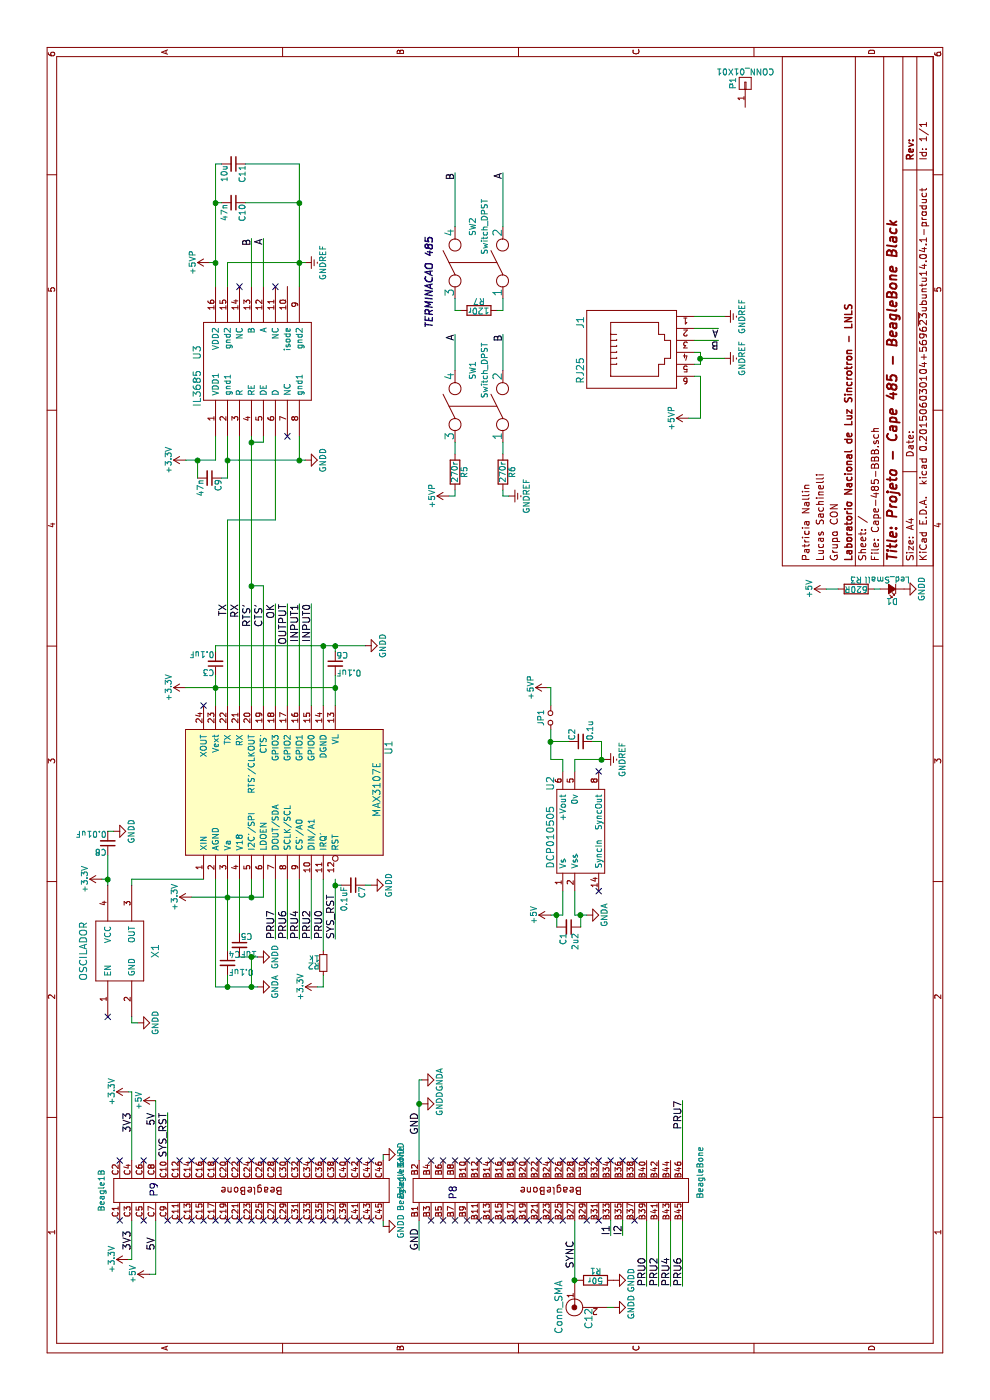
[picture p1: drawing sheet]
EESchema Schematic File Version 2
LIBS:power
LIBS:device
LIBS:transistors
LIBS:conn
LIBS:linear
LIBS:regul
LIBS:74xx
LIBS:cmos4000
LIBS:adc-dac
LIBS:memory
LIBS:xilinx
LIBS:microcontrollers
LIBS:dsp
LIBS:microchip
LIBS:analog_switches
LIBS:motorola
LIBS:texas
LIBS:intel
LIBS:audio
LIBS:interface
LIBS:digital-audio
LIBS:philips
LIBS:display
LIBS:cypress
LIBS:siliconi
LIBS:opto
LIBS:atmel
LIBS:contrib
LIBS:valves
LIBS:CON
LIBS:Cape-485-BBB
LIBS:Controle
LIBS:Cape-485-BBB-cache
EELAYER 25 0
EELAYER END
$Descr A4 11693 8268
encoding utf-8
Sheet 1 1
Title "Projeto - Cape 485 - BeagleBone Black"
Date ""
Rev ""
Comp "Laboratorio Nacional de Luz Sincrotron - LNLS"
Comment1 "Grupo CON"
Comment2 "Lucas Sachinelli"
Comment3 "Patricia Nallin"
Comment4 ""
$EndDescr
$Comp
L MAX3107E U1
U 1 1
P 5100 2300
F 0 "U1" H 5450 1350 60  0000 C CNN
F 1 "MAX3107E" H 5100 1450 60  0000 C CNN
F 2 "Housings_SSOP:TSSOP-24_4.4x7.8mm_Pitch0.65mm" H 5350 1950 60  0001 C CNN
F 3 "" H 5350 1950 60  0000 C CNN
	1    5100 2300
	1    0    0    -1  
$EndComp
$Comp
L C_Small C4
U 1 1
P 3650 1900
F 0 "C4" H 3660 1970 50  0000 L CNN
F 1 "0.1uF" H 3660 1820 50  0000 L CNN
F 2 "Capacitors_SMD:C_0805" H 3650 1900 60  0001 C CNN
F 3 "" H 3650 1900 60  0000 C CNN
	1    3650 1900
	0    1    1    0   
$EndComp
$Comp
L C_Small C5
U 1 1
P 3800 2000
F 0 "C5" H 3810 2070 50  0000 L CNN
F 1 "1uF" H 3810 1920 50  0000 L CNN
F 2 "Capacitors_SMD:C_0805" H 3800 2000 60  0001 C CNN
F 3 "" H 3800 2000 60  0000 C CNN
	1    3800 2000
	0    1    1    0   
$EndComp
$Comp
L GNDD #PWR01
U 1 1
P 3700 2150
F 0 "#PWR01" H 3700 1900 50  0001 C CNN
F 1 "GNDD" H 3700 2000 50  0000 C CNN
F 2 "" H 3700 2150 60  0000 C CNN
F 3 "" H 3700 2150 60  0000 C CNN
	1    3700 2150
	1    0    0    -1  
$EndComp
$Comp
L GNDA #PWR02
U 1 1
P 3450 2150
F 0 "#PWR02" H 3450 1900 50  0001 C CNN
F 1 "GNDA" H 3450 2000 50  0000 C CNN
F 2 "" H 3450 2150 60  0000 C CNN
F 3 "" H 3450 2150 60  0000 C CNN
	1    3450 2150
	1    0    0    -1  
$EndComp
$Comp
L +3.3V #PWR03
U 1 1
P 4200 1600
F 0 "#PWR03" H 4200 1450 50  0001 C CNN
F 1 "+3.3V" H 4200 1740 50  0000 C CNN
F 2 "" H 4200 1600 60  0000 C CNN
F 3 "" H 4200 1600 60  0000 C CNN
	1    4200 1600
	1    0    0    -1  
$EndComp
$Comp
L GNDD #PWR04
U 1 1
P 6300 3050
F 0 "#PWR04" H 6300 2800 50  0001 C CNN
F 1 "GNDD" H 6300 2900 50  0000 C CNN
F 2 "" H 6300 3050 60  0000 C CNN
F 3 "" H 6300 3050 60  0000 C CNN
	1    6300 3050
	1    0    0    -1  
$EndComp
$Comp
L C_Small C6
U 1 1
P 6150 2800
F 0 "C6" H 6160 2870 50  0000 L CNN
F 1 "0.1uF" H 6160 2720 50  0000 L CNN
F 2 "Capacitors_SMD:C_0805" H 6150 2800 60  0001 C CNN
F 3 "" H 6150 2800 60  0000 C CNN
	1    6150 2800
	0    1    1    0   
$EndComp
$Comp
L C_Small C3
U 1 1
P 6150 1800
F 0 "C3" H 6160 1870 50  0000 L CNN
F 1 "0.1uF" H 6160 1720 50  0000 L CNN
F 2 "Capacitors_SMD:C_0805" H 6150 1800 60  0001 C CNN
F 3 "" H 6150 1800 60  0000 C CNN
	1    6150 1800
	0    -1   -1   0   
$EndComp
Text Label 3850 2300 0    60   ~ 0
PRU7
Text Label 3850 2400 0    60   ~ 0
PRU6
Text Label 3850 2500 0    60   ~ 0
PRU4
Text Label 3850 2600 0    60   ~ 0
PRU2
Text Label 3850 2700 0    60   ~ 0
PRU0
Text Label 6650 1900 2    60   ~ 0
TX
Text Label 6650 2000 2    60   ~ 0
RX
$Comp
L +3.3V #PWR05
U 1 1
P 5950 1550
F 0 "#PWR05" H 5950 1400 50  0001 C CNN
F 1 "+3.3V" H 5950 1690 50  0000 C CNN
F 2 "" H 5950 1550 60  0000 C CNN
F 3 "" H 5950 1550 60  0000 C CNN
	1    5950 1550
	1    0    0    -1  
$EndComp
Text Label 6650 2100 2    60   ~ 0
RTS'
Text Label 6650 2200 2    60   ~ 0
CTS'
$Comp
L IL3685 U3
U 1 1
P 8650 1600
F 0 "U3" H 8750 1550 60  0000 C CNN
F 1 "IL3685" H 8450 1550 60  0000 C CNN
F 2 "Housings_SOIC:SOIC-16_7.5x10.3mm_Pitch1.27mm" H 8650 1600 60  0001 C CNN
F 3 "" H 8650 1600 60  0000 C CNN
	1    8650 1600
	1    0    0    -1  
$EndComp
NoConn ~ 5800 1700
$Comp
L R_Small R2
U 1 1
P 3650 2700
F 0 "R2" H 3680 2720 50  0000 L CNN
F 1 "1k" H 3680 2660 50  0000 L CNN
F 2 "Resistors_SMD:R_0805" H 3650 2700 60  0001 C CNN
F 3 "" H 3650 2700 60  0000 C CNN
	1    3650 2700
	0    -1   -1   0   
$EndComp
$Comp
L +3.3V #PWR06
U 1 1
P 3450 2650
F 0 "#PWR06" H 3450 2500 50  0001 C CNN
F 1 "+3.3V" H 3450 2790 50  0000 C CNN
F 2 "" H 3450 2650 60  0000 C CNN
F 3 "" H 3450 2650 60  0000 C CNN
	1    3450 2650
	1    0    0    -1  
$EndComp
NoConn ~ 9300 2000
NoConn ~ 9300 2300
NoConn ~ 8050 2400
$Comp
L GNDD #PWR07
U 1 1
P 7850 2550
F 0 "#PWR07" H 7850 2300 50  0001 C CNN
F 1 "GNDD" H 7850 2400 50  0000 C CNN
F 2 "" H 7850 2550 60  0000 C CNN
F 3 "" H 7850 2550 60  0000 C CNN
	1    7850 2550
	1    0    0    -1  
$EndComp
$Comp
L +3.3V #PWR08
U 1 1
P 7850 1550
F 0 "#PWR08" H 7850 1400 50  0001 C CNN
F 1 "+3.3V" H 7850 1690 50  0000 C CNN
F 2 "" H 7850 1550 60  0000 C CNN
F 3 "" H 7850 1550 60  0000 C CNN
	1    7850 1550
	1    0    0    -1  
$EndComp
$Comp
L DCP010505 U2
U 1 1
P 4750 4800
F 0 "U2" H 5150 5000 60  0000 C CNN
F 1 "DCP010505" H 4700 5000 60  0000 C CNN
F 2 "Housings_DIP:DIP-14__300" H 4750 4800 60  0001 C CNN
F 3 "" H 4750 4800 60  0000 C CNN
	1    4750 4800
	1    0    0    -1  
$EndComp
$Comp
L GNDA #PWR09
U 1 1
P 4050 4900
F 0 "#PWR09" H 4050 4650 50  0001 C CNN
F 1 "GNDA" H 4050 4750 50  0000 C CNN
F 2 "" H 4050 4900 60  0000 C CNN
F 3 "" H 4050 4900 60  0000 C CNN
	1    4050 4900
	1    0    0    -1  
$EndComp
$Comp
L +5V #PWR010
U 1 1
P 4050 4600
F 0 "#PWR010" H 4050 4450 50  0001 C CNN
F 1 "+5V" H 4050 4740 50  0000 C CNN
F 2 "" H 4050 4600 60  0000 C CNN
F 3 "" H 4050 4600 60  0000 C CNN
	1    4050 4600
	1    0    0    -1  
$EndComp
$Comp
L GNDREF #PWR011
U 1 1
P 5350 5050
F 0 "#PWR011" H 5350 4800 50  0001 C CNN
F 1 "GNDREF" H 5350 4900 50  0000 C CNN
F 2 "" H 5350 5050 60  0000 C CNN
F 3 "" H 5350 5050 60  0000 C CNN
	1    5350 5050
	1    0    0    -1  
$EndComp
$Comp
L +5VP #PWR012
U 1 1
P 5950 4575
F 0 "#PWR012" H 5950 4425 50  0001 C CNN
F 1 "+5VP" H 5950 4715 50  0000 C CNN
F 2 "" H 5950 4575 60  0000 C CNN
F 3 "" H 5950 4575 60  0000 C CNN
	1    5950 4575
	1    0    0    -1  
$EndComp
$Comp
L GNDREF #PWR013
U 1 1
P 9500 2550
F 0 "#PWR013" H 9500 2300 50  0001 C CNN
F 1 "GNDREF" H 9500 2400 50  0000 C CNN
F 2 "" H 9500 2550 60  0000 C CNN
F 3 "" H 9500 2550 60  0000 C CNN
	1    9500 2550
	1    0    0    -1  
$EndComp
$Comp
L +5VP #PWR014
U 1 1
P 9500 1750
F 0 "#PWR014" H 9500 1600 50  0001 C CNN
F 1 "+5VP" H 9500 1890 50  0000 C CNN
F 2 "" H 9500 1750 60  0000 C CNN
F 3 "" H 9500 1750 60  0000 C CNN
	1    9500 1750
	1    0    0    -1  
$EndComp
$Comp
L RJ25 J1
U 1 1
P 8750 5350
F 0 "J1" H 9000 5850 60  0000 C CNN
F 1 "RJ25" H 8600 5850 60  0000 C CNN
F 2 "CapeBBB:RJ25" H 8750 5350 60  0001 C CNN
F 3 "" H 8750 5350 60  0000 C CNN
	1    8750 5350
	1    0    0    -1  
$EndComp
Text Label 9700 2100 2    60   ~ 0
B
Text Label 9700 2200 2    60   ~ 0
A
Text Label 8950 6000 1    60   ~ 0
A
Text Label 8850 6000 1    60   ~ 0
B
$Comp
L R R7
U 1 1
P 9100 4000
F 0 "R7" V 9180 4000 50  0000 C CNN
F 1 "120r" V 9100 4000 50  0000 C CNN
F 2 "Resistors_SMD:R_0805" V 9030 4000 30  0001 C CNN
F 3 "" H 9100 4000 30  0000 C CNN
	1    9100 4000
	1    0    0    -1  
$EndComp
$Comp
L R R6
U 1 1
P 7750 4200
F 0 "R6" V 7830 4200 50  0000 C CNN
F 1 "270r" V 7750 4200 50  0000 C CNN
F 2 "Resistors_SMD:R_0805" V 7680 4200 30  0001 C CNN
F 3 "" H 7750 4200 30  0000 C CNN
	1    7750 4200
	0    1    1    0   
$EndComp
$Comp
L R R5
U 1 1
P 7750 3800
F 0 "R5" V 7830 3800 50  0000 C CNN
F 1 "270r" V 7750 3800 50  0000 C CNN
F 2 "Resistors_SMD:R_0805" V 7680 3800 30  0001 C CNN
F 3 "" H 7750 3800 30  0000 C CNN
	1    7750 3800
	0    1    1    0   
$EndComp
$Comp
L R R3
U 1 1
P 6775 7150
F 0 "R3" V 6855 7150 50  0000 C CNN
F 1 "620R" V 6775 7150 50  0000 C CNN
F 2 "Resistors_SMD:R_0805" V 6705 7150 30  0001 C CNN
F 3 "" H 6775 7150 30  0000 C CNN
	1    6775 7150
	1    0    0    -1  
$EndComp
$Comp
L Led_Small D1
U 1 1
P 6775 7450
F 0 "D1" H 6725 7550 50  0000 L CNN
F 1 "Led_Small" H 6625 7370 50  0000 L CNN
F 2 "LEDs:LED-0805" V 6775 7450 60  0001 C CNN
F 3 "" V 6775 7450 60  0000 C CNN
	1    6775 7450
	0    -1   -1   0   
$EndComp
$Comp
L +5V #PWR015
U 1 1
P 6775 6900
F 0 "#PWR015" H 6775 6750 50  0001 C CNN
F 1 "+5V" H 6775 7040 50  0000 C CNN
F 2 "" H 6775 6900 60  0000 C CNN
F 3 "" H 6775 6900 60  0000 C CNN
	1    6775 6900
	1    0    0    -1  
$EndComp
$Comp
L GNDD #PWR016
U 1 1
P 6775 7550
F 0 "#PWR016" H 6775 7300 50  0001 C CNN
F 1 "GNDD" H 6775 7400 50  0000 C CNN
F 2 "" H 6775 7550 60  0000 C CNN
F 3 "" H 6775 7550 60  0000 C CNN
	1    6775 7550
	1    0    0    -1  
$EndComp
Text Label 6650 2300 2    60   ~ 0
OK
$Comp
L C_Small C2
U 1 1
P 5500 4850
F 0 "C2" H 5510 4920 50  0000 L CNN
F 1 "0.1u" H 5510 4770 50  0000 L CNN
F 2 "Capacitors_SMD:C_0805" H 5500 4850 60  0001 C CNN
F 3 "" H 5500 4850 60  0000 C CNN
	1    5500 4850
	1    0    0    -1  
$EndComp
$Comp
L C_Small C1
U 1 1
P 3950 4750
F 0 "C1" H 4000 4700 50  0000 L CNN
F 1 "2u2" H 4000 4800 50  0000 L CNN
F 2 "Capacitors_SMD:C_0805" H 3950 4750 60  0001 C CNN
F 3 "" H 3950 4750 60  0000 C CNN
	1    3950 4750
	-1   0    0    1   
$EndComp
NoConn ~ 5250 5000
NoConn ~ 4250 5000
Text Label 1250 3500 0    60   ~ 0
GND
Text Label 2400 3500 2    60   ~ 0
GND
Text Label 2400 1100 2    60   ~ 0
3V3
Text Label 1250 1100 0    60   ~ 0
3V3
Text Label 2400 1300 2    60   ~ 0
5V
Text Label 1250 1300 0    60   ~ 0
5V
Text Label 2400 1400 2    60   ~ 0
SYS_RST
$Comp
L GNDD #PWR017
U 1 1
P 2050 3200
F 0 "#PWR017" H 2050 2950 50  0001 C CNN
F 1 "GNDD" H 2050 3050 50  0000 C CNN
F 2 "" H 2050 3200 60  0000 C CNN
F 3 "" H 2050 3200 60  0000 C CNN
	1    2050 3200
	1    0    0    -1  
$EndComp
$Comp
L GNDD #PWR018
U 1 1
P 1450 3200
F 0 "#PWR018" H 1450 2950 50  0001 C CNN
F 1 "GNDD" H 1450 3050 50  0000 C CNN
F 2 "" H 1450 3200 60  0000 C CNN
F 3 "" H 1450 3200 60  0000 C CNN
	1    1450 3200
	1    0    0    -1  
$EndComp
Text Label 3850 2800 0    60   ~ 0
SYS_RST
$Comp
L C_Small C7
U 1 1
P 4300 2950
F 0 "C7" H 4310 3020 50  0000 L CNN
F 1 "0.1uF" H 4310 2870 50  0000 L CNN
F 2 "Capacitors_SMD:C_0805" H 4300 2950 60  0001 C CNN
F 3 "" H 4300 2950 60  0000 C CNN
	1    4300 2950
	-1   0    0    1   
$EndComp
$Comp
L GNDD #PWR019
U 1 1
P 4300 3100
F 0 "#PWR019" H 4300 2850 50  0001 C CNN
F 1 "GNDD" H 4300 2950 50  0000 C CNN
F 2 "" H 4300 3100 60  0000 C CNN
F 3 "" H 4300 3100 60  0000 C CNN
	1    4300 3100
	1    0    0    -1  
$EndComp
$Comp
L +5VP #PWR020
U 1 1
P 8200 5750
F 0 "#PWR020" H 8200 5600 50  0001 C CNN
F 1 "+5VP" H 8200 5890 50  0000 C CNN
F 2 "" H 8200 5750 60  0000 C CNN
F 3 "" H 8200 5750 60  0000 C CNN
	1    8200 5750
	1    0    0    -1  
$EndComp
$Comp
L OSCILADOR X1
U 1 1
P 3750 1000
F 0 "X1" H 3750 700 60  0000 C CNN
F 1 "OSCILADOR" H 3750 1300 60  0000 C CNN
F 2 "CapeBBB:Oscilador_3.3V_HCMOS_TTL_SMD" H 3750 1000 60  0001 C CNN
F 3 "" H 3750 1000 60  0000 C CNN
	1    3750 1000
	1    0    0    -1  
$EndComp
NoConn ~ 3200 900 
$Comp
L GNDD #PWR021
U 1 1
P 3150 1150
F 0 "#PWR021" H 3150 900 50  0001 C CNN
F 1 "GNDD" H 3150 1000 50  0000 C CNN
F 2 "" H 3150 1150 60  0000 C CNN
F 3 "" H 3150 1150 60  0000 C CNN
	1    3150 1150
	1    0    0    -1  
$EndComp
$Comp
L +3.3V #PWR022
U 1 1
P 4350 850
F 0 "#PWR022" H 4350 700 50  0001 C CNN
F 1 "+3.3V" H 4350 990 50  0000 C CNN
F 2 "" H 4350 850 60  0000 C CNN
F 3 "" H 4350 850 60  0000 C CNN
	1    4350 850 
	1    0    0    -1  
$EndComp
$Comp
L C_Small C8
U 1 1
P 4650 900
F 0 "C8" H 4660 970 50  0000 L CNN
F 1 "0.01uF" H 4660 820 50  0000 L CNN
F 2 "Capacitors_SMD:C_0805" H 4650 900 60  0001 C CNN
F 3 "" H 4650 900 60  0000 C CNN
	1    4650 900 
	0    -1   -1   0   
$EndComp
$Comp
L Switch_DPST SW2
U 1 1
P 9500 4000
F 0 "SW2" H 9800 4050 50  0000 C CNN
F 1 "Switch_DPST" H 9800 3950 50  0000 C CNN
F 2 "CapeBBB:Switch_2posicoes_SMD" H 9500 4000 60  0001 C CNN
F 3 "" H 9500 4000 60  0000 C CNN
	1    9500 4000
	1    0    0    -1  
$EndComp
$Comp
L Switch_DPST SW1
U 1 1
P 8300 4000
F 0 "SW1" H 8600 4050 50  0000 C CNN
F 1 "Switch_DPST" H 8600 3950 50  0000 C CNN
F 2 "CapeBBB:Switch_2posicoes_SMD" H 8300 4000 60  0001 C CNN
F 3 "" H 8300 4000 60  0000 C CNN
	1    8300 4000
	1    0    0    -1  
$EndComp
Text Label 10250 3800 2    60   ~ 0
B
Text Label 10250 4200 2    60   ~ 0
A
$Comp
L GNDREF #PWR023
U 1 1
P 7550 4250
F 0 "#PWR023" H 7550 4000 50  0001 C CNN
F 1 "GNDREF" H 7550 4100 50  0000 C CNN
F 2 "" H 7550 4250 60  0000 C CNN
F 3 "" H 7550 4250 60  0000 C CNN
	1    7550 4250
	1    0    0    -1  
$EndComp
$Comp
L +5VP #PWR024
U 1 1
P 7550 3750
F 0 "#PWR024" H 7550 3600 50  0001 C CNN
F 1 "+5VP" H 7550 3890 50  0000 C CNN
F 2 "" H 7550 3750 60  0000 C CNN
F 3 "" H 7550 3750 60  0000 C CNN
	1    7550 3750
	1    0    0    -1  
$EndComp
Text Label 8900 3800 2    60   ~ 0
A
Text Label 8900 4200 2    60   ~ 0
B
Text Notes 9725 3625 2    60   Italic 12
TERMINACAO 485
Text Label 6650 2400 2    60   ~ 0
OUTPUT
Text Label 6650 2500 2    60   ~ 0
INPUT1
Text Label 6650 2600 2    60   ~ 0
INPUT0
Text Label 950  5400 0    60   ~ 0
PRU0
Text Label 950  5500 0    60   ~ 0
PRU2
Text Label 950  5600 0    60   ~ 0
PRU4
Text Label 950  5700 0    60   ~ 0
PRU6
Text Label 2500 5700 2    60   ~ 0
PRU7
NoConn ~ 2000 1000
NoConn ~ 2000 1200
NoConn ~ 2000 1500
NoConn ~ 2000 1700
NoConn ~ 2000 1900
NoConn ~ 2000 2100
NoConn ~ 2000 2300
NoConn ~ 2000 2400
NoConn ~ 2000 2500
NoConn ~ 2000 2600
NoConn ~ 2000 2700
NoConn ~ 2000 2800
NoConn ~ 2000 2900
NoConn ~ 1500 2900
NoConn ~ 1500 2800
NoConn ~ 1500 2700
NoConn ~ 1500 2600
NoConn ~ 1500 2500
NoConn ~ 2000 3000
NoConn ~ 1500 3100
NoConn ~ 1500 3000
NoConn ~ 1500 2400
NoConn ~ 1500 2300
NoConn ~ 1500 2200
NoConn ~ 1500 2100
NoConn ~ 1500 1900
NoConn ~ 1500 1700
NoConn ~ 1500 1600
NoConn ~ 1500 1500
NoConn ~ 1500 1400
NoConn ~ 1500 1200
NoConn ~ 1500 1000
NoConn ~ 2000 3600
NoConn ~ 2000 3700
NoConn ~ 2000 3800
NoConn ~ 2000 3900
NoConn ~ 2000 4000
NoConn ~ 2000 4100
NoConn ~ 2000 4200
NoConn ~ 2000 4300
NoConn ~ 2000 4400
NoConn ~ 2000 4500
NoConn ~ 2000 4600
NoConn ~ 2000 4700
NoConn ~ 2000 4800
NoConn ~ 2000 4900
NoConn ~ 2000 5000
NoConn ~ 2000 5100
NoConn ~ 2000 5200
NoConn ~ 2000 5300
NoConn ~ 1500 5300
NoConn ~ 1500 5000
NoConn ~ 1500 4900
NoConn ~ 1500 4700
NoConn ~ 1500 4600
NoConn ~ 1500 4400
NoConn ~ 1500 4300
NoConn ~ 1500 4200
NoConn ~ 1500 4100
NoConn ~ 1500 4000
NoConn ~ 1500 3900
NoConn ~ 1500 3800
NoConn ~ 1500 3700
NoConn ~ 1500 3600
$Comp
L +3.3V #PWR025
U 1 1
P 2575 1075
F 0 "#PWR025" H 2575 925 50  0001 C CNN
F 1 "+3.3V" H 2575 1215 50  0000 C CNN
F 2 "" H 2575 1075 60  0000 C CNN
F 3 "" H 2575 1075 60  0000 C CNN
	1    2575 1075
	1    0    0    -1  
$EndComp
$Comp
L +5V #PWR026
U 1 1
P 2500 1300
F 0 "#PWR026" H 2500 1150 50  0001 C CNN
F 1 "+5V" H 2500 1440 50  0000 C CNN
F 2 "" H 2500 1300 60  0000 C CNN
F 3 "" H 2500 1300 60  0000 C CNN
	1    2500 1300
	1    0    0    -1  
$EndComp
$Comp
L GNDD #PWR027
U 1 1
P 2475 3525
F 0 "#PWR027" H 2475 3275 50  0001 C CNN
F 1 "GNDD" H 2475 3375 50  0000 C CNN
F 2 "" H 2475 3525 60  0000 C CNN
F 3 "" H 2475 3525 60  0000 C CNN
	1    2475 3525
	1    0    0    -1  
$EndComp
$Comp
L GNDREF #PWR028
U 1 1
P 9050 6050
F 0 "#PWR028" H 9050 5800 50  0001 C CNN
F 1 "GNDREF" H 9050 5900 50  0000 C CNN
F 2 "" H 9050 6050 60  0000 C CNN
F 3 "" H 9050 6050 60  0000 C CNN
	1    9050 6050
	1    0    0    -1  
$EndComp
$Comp
L GNDREF #PWR029
U 1 1
P 8700 6050
F 0 "#PWR029" H 8700 5800 50  0001 C CNN
F 1 "GNDREF" H 8700 5900 50  0000 C CNN
F 2 "" H 8700 6050 60  0000 C CNN
F 3 "" H 8700 6050 60  0000 C CNN
	1    8700 6050
	1    0    0    -1  
$EndComp
$Comp
L +3.3V #PWR030
U 1 1
P 1175 1075
F 0 "#PWR030" H 1175 925 50  0001 C CNN
F 1 "+3.3V" H 1175 1215 50  0000 C CNN
F 2 "" H 1175 1075 60  0000 C CNN
F 3 "" H 1175 1075 60  0000 C CNN
	1    1175 1075
	1    0    0    -1  
$EndComp
$Comp
L +5V #PWR031
U 1 1
P 1050 1250
F 0 "#PWR031" H 1050 1100 50  0001 C CNN
F 1 "+5V" H 1050 1390 50  0000 C CNN
F 2 "" H 1050 1250 60  0000 C CNN
F 3 "" H 1050 1250 60  0000 C CNN
	1    1050 1250
	1    0    0    -1  
$EndComp
$Comp
L C_Small C9
U 1 1
P 7700 1750
F 0 "C9" H 7710 1820 50  0000 L CNN
F 1 "47n" H 7710 1670 50  0000 L CNN
F 2 "Capacitors_SMD:C_0805" H 7700 1750 60  0001 C CNN
F 3 "" H 7700 1750 60  0000 C CNN
	1    7700 1750
	-1   0    0    1   
$EndComp
$Comp
L C_Small C10
U 1 1
P 10000 1950
F 0 "C10" H 10010 2020 50  0000 L CNN
F 1 "47n" H 10010 1870 50  0000 L CNN
F 2 "Capacitors_SMD:C_0805" H 10000 1950 60  0001 C CNN
F 3 "" H 10000 1950 60  0000 C CNN
	1    10000 1950
	-1   0    0    1   
$EndComp
$Comp
L C_Small C11
U 1 1
P 10325 1950
F 0 "C11" H 10335 2020 50  0000 L CNN
F 1 "10u" H 10335 1870 50  0000 L CNN
F 2 "Capacitors_SMD:C_0805" H 10325 1950 60  0001 C CNN
F 3 "" H 10325 1950 60  0000 C CNN
	1    10325 1950
	-1   0    0    1   
$EndComp
$Comp
L GNDD #PWR032
U 1 1
P 4750 950
F 0 "#PWR032" H 4750 700 50  0001 C CNN
F 1 "GNDD" H 4750 800 50  0000 C CNN
F 2 "" H 4750 950 60  0000 C CNN
F 3 "" H 4750 950 60  0000 C CNN
	1    4750 950 
	1    0    0    -1  
$EndComp
$Comp
L Conn_SMA C12
U 1 1
P 775 4800
F 0 "C12" H 870 4680 60  0000 C CNN
F 1 "Conn_SMA" H 775 4930 60  0000 C CNN
F 2 "CapeBBB:SMA_Small" H 775 4800 60  0001 C CNN
F 3 "" H 775 4800 60  0000 C CNN
	1    775  4800
	-1   0    0    -1  
$EndComp
$Comp
L GNDD #PWR033
U 1 1
P 775 5125
F 0 "#PWR033" H 775 4875 50  0001 C CNN
F 1 "GNDD" H 775 4975 50  0000 C CNN
F 2 "" H 775 5125 60  0000 C CNN
F 3 "" H 775 5125 60  0000 C CNN
	1    775  5125
	1    0    0    -1  
$EndComp
Text Label 1100 4800 0    60   ~ 0
SYNC
$Comp
L CONN_01X01 P1
U 1 1
P 11000 6225
F 0 "P1" H 11000 6325 50  0000 C CNN
F 1 "CONN_01X01" V 11100 6225 50  0000 C CNN
F 2 "Symbols:Symbol_Danger_CopperTop_Small" H 11000 6225 60  0001 C CNN
F 3 "" H 11000 6225 60  0000 C CNN
	1    11000 6225
	1    0    0    -1  
$EndComp
Wire Wire Line
	3750 1900 4350 1900
Wire Wire Line
	3450 1900 3550 1900
Wire Wire Line
	3450 1800 3450 2150
Wire Wire Line
	4350 1800 3450 1800
Connection ~ 3450 1900
Wire Wire Line
	4350 2000 3900 2000
Wire Wire Line
	3700 2000 3700 2150
Wire Wire Line
	4200 2200 4350 2200
Wire Wire Line
	4200 2100 4350 2100
Connection ~ 4200 2100
Wire Wire Line
	5800 2800 6050 2800
Wire Wire Line
	6300 2800 6250 2800
Wire Wire Line
	6300 1800 6300 3050
Wire Wire Line
	5800 2700 6300 2700
Connection ~ 6300 2800
Wire Wire Line
	5800 1800 6050 1800
Wire Wire Line
	6250 1800 6300 1800
Connection ~ 6300 2700
Wire Wire Line
	5800 2200 6800 2200
Wire Wire Line
	5800 2100 8050 2100
Wire Wire Line
	5800 1900 7350 1900
Wire Wire Line
	5800 2000 8050 2000
Wire Wire Line
	3850 2300 4350 2300
Wire Wire Line
	3850 2400 4350 2400
Wire Wire Line
	3850 2500 4350 2500
Wire Wire Line
	3850 2600 4350 2600
Wire Wire Line
	5950 1550 5950 2800
Connection ~ 5950 1800
Wire Wire Line
	4200 1600 4200 2200
Connection ~ 4200 1900
Connection ~ 5950 2800
Wire Wire Line
	8000 2100 8000 2200
Wire Wire Line
	8000 2200 8050 2200
Connection ~ 8000 2100
Wire Wire Line
	7350 1900 7350 2300
Wire Wire Line
	7350 2300 8050 2300
Wire Wire Line
	7700 1900 8050 1900
Wire Wire Line
	7850 1900 7850 2550
Wire Wire Line
	7850 2500 8050 2500
Connection ~ 7850 2500
Wire Wire Line
	7850 1800 8050 1800
Wire Wire Line
	7850 1550 7850 1800
Wire Wire Line
	4050 4700 4250 4700
Wire Wire Line
	4050 4600 4050 4700
Wire Wire Line
	4250 4800 4050 4800
Wire Wire Line
	4050 4800 4050 4900
Wire Wire Line
	5250 4800 5350 4800
Wire Wire Line
	5350 4800 5350 5050
Wire Wire Line
	9300 1900 9500 1900
Wire Wire Line
	9500 1900 9500 2550
Wire Wire Line
	9300 2500 10325 2500
Connection ~ 9500 2500
Wire Wire Line
	9300 2200 9700 2200
Wire Wire Line
	9300 2100 9700 2100
Wire Wire Line
	8850 6000 8850 5800
Wire Wire Line
	8950 5800 8950 6000
Wire Wire Line
	3450 2700 3550 2700
Wire Wire Line
	3750 2700 4350 2700
Wire Wire Line
	6775 7000 6775 6900
Wire Wire Line
	6650 2300 5800 2300
Wire Wire Line
	4050 4650 3950 4650
Wire Wire Line
	4050 4850 3950 4850
Connection ~ 4050 4850
Connection ~ 4050 4650
Wire Wire Line
	6800 2200 6800 2100
Connection ~ 6800 2100
Wire Wire Line
	1250 3500 1500 3500
Wire Wire Line
	1050 1300 1500 1300
Wire Wire Line
	2000 3500 2675 3500
Wire Wire Line
	2000 1100 2575 1100
Wire Wire Line
	2000 1300 2500 1300
Wire Wire Line
	2000 1400 2400 1400
Wire Wire Line
	3450 2700 3450 2650
Wire Wire Line
	3850 2800 4350 2800
Wire Wire Line
	4300 3100 4300 3050
Wire Wire Line
	4300 2850 4300 2800
Connection ~ 4300 2800
Wire Wire Line
	8200 5750 8200 5850
Wire Wire Line
	8200 5850 8550 5850
Wire Wire Line
	8550 5850 8550 5800
Wire Wire Line
	8650 5800 8650 5850
Wire Wire Line
	8650 5850 8750 5850
Wire Wire Line
	8750 5850 8750 5800
Wire Wire Line
	8700 5850 8700 6050
Connection ~ 8700 5850
Wire Wire Line
	9050 6050 9050 5800
Wire Wire Line
	4350 1100 4300 1100
Wire Wire Line
	4350 850  4350 900 
Wire Wire Line
	4300 900  4550 900 
Wire Wire Line
	3200 1100 3150 1100
Wire Wire Line
	3150 1100 3150 1150
Wire Wire Line
	4750 950  4750 900 
Connection ~ 4350 900 
Wire Wire Line
	9100 3850 9100 3800
Wire Wire Line
	9100 3800 9200 3800
Wire Wire Line
	9200 4200 9100 4200
Wire Wire Line
	9100 4200 9100 4150
Wire Wire Line
	10250 4200 9800 4200
Wire Wire Line
	9800 3800 10250 3800
Wire Wire Line
	9500 1750 9500 1800
Wire Wire Line
	9300 1800 10325 1800
Wire Wire Line
	8000 3800 7900 3800
Wire Wire Line
	7900 4200 8000 4200
Wire Wire Line
	8600 3800 8900 3800
Wire Wire Line
	8600 4200 8900 4200
Wire Wire Line
	7550 3750 7550 3800
Wire Wire Line
	7550 3800 7600 3800
Wire Wire Line
	7600 4200 7550 4200
Wire Wire Line
	7550 4200 7550 4250
Wire Wire Line
	6650 2400 5800 2400
Wire Wire Line
	5800 2500 6650 2500
Wire Wire Line
	6650 2600 5800 2600
Wire Wire Line
	1500 5400 950  5400
Wire Wire Line
	950  5500 1500 5500
Wire Wire Line
	1500 5600 950  5600
Wire Wire Line
	950  5700 1500 5700
Wire Wire Line
	2000 5700 2500 5700
Wire Wire Line
	2000 3200 2050 3200
Wire Wire Line
	1500 3200 1450 3200
Wire Wire Line
	2575 1100 2575 1075
Wire Wire Line
	2475 3500 2475 3525
Wire Wire Line
	3700 2100 3450 2100
Connection ~ 3450 2100
Connection ~ 3700 2100
Wire Wire Line
	1175 1100 1500 1100
Wire Wire Line
	1175 1100 1175 1075
Wire Wire Line
	1050 1250 1050 1300
Wire Wire Line
	4350 1700 4350 1100
Wire Wire Line
	7700 1650 7850 1650
Connection ~ 7850 1650
Wire Wire Line
	7700 1850 7700 1900
Connection ~ 7850 1900
Wire Wire Line
	10000 1800 10000 1850
Connection ~ 9500 1800
Wire Wire Line
	10325 1800 10325 1850
Connection ~ 10000 1800
Wire Wire Line
	10000 2500 10000 2050
Wire Wire Line
	10325 2500 10325 2050
Connection ~ 10000 2500
Wire Wire Line
	6775 7350 6775 7300
Wire Wire Line
	975  4800 1500 4800
Wire Wire Line
	775  5070 775  5125
NoConn ~ 1500 4500
$Comp
L R R1
U 1 1
P 1000 4975
F 0 "R1" V 1080 4975 50  0000 C CNN
F 1 "50r" V 1000 4975 50  0000 C CNN
F 2 "Resistors_SMD:R_0805" V 930 4975 30  0001 C CNN
F 3 "" H 1000 4975 30  0000 C CNN
	1    1000 4975
	1    0    0    -1  
$EndComp
$Comp
L GNDD #PWR034
U 1 1
P 1000 5125
F 0 "#PWR034" H 1000 4875 50  0001 C CNN
F 1 "GNDD" H 1000 4975 50  0000 C CNN
F 2 "" H 1000 5125 60  0000 C CNN
F 3 "" H 1000 5125 60  0000 C CNN
	1    1000 5125
	1    0    0    -1  
$EndComp
Wire Wire Line
	1000 4825 1000 4800
Connection ~ 1000 4800
$Comp
L Jumper_NO_Small JP1
U 1 1
P 5700 4600
F 0 "JP1" H 5700 4680 50  0000 C CNN
F 1 "Jumper_NO_Small" H 5710 4540 50  0001 C CNN
F 2 "" H 5700 4600 60  0000 C CNN
F 3 "" H 5700 4600 60  0000 C CNN
	1    5700 4600
	1    0    0    -1  
$EndComp
Wire Wire Line
	5950 4575 5950 4600
Wire Wire Line
	5950 4600 5800 4600
Wire Wire Line
	5350 4600 5600 4600
Wire Wire Line
	5250 4700 5350 4700
Wire Wire Line
	5350 4700 5350 4600
Wire Wire Line
	5500 4750 5500 4600
Connection ~ 5500 4600
Wire Wire Line
	5500 4950 5500 5025
Wire Wire Line
	5500 5025 5350 5025
Connection ~ 5350 5025
$Comp
L BeagleBone Beagle1
U 1 1
P 1750 4600
F 0 "Beagle1" H 1750 5850 50  0000 C CNN
F 1 "BeagleBone" H 1900 3350 50  0000 C CNN
F 2 "" H 1750 3500 60  0000 C CNN
F 3 "" H 1750 3500 60  0000 C CNN
	1    1750 4600
	1    0    0    -1  
$EndComp
$Comp
L BeagleBone Beagle1
U 2 1
P 1750 2100
F 0 "Beagle1" H 1750 3350 50  0000 C CNN
F 1 "BeagleBone" H 1900 850 50  0000 C CNN
F 2 "" H 1750 1000 60  0000 C CNN
F 3 "" H 1750 1000 60  0000 C CNN
	2    1750 2100
	1    0    0    -1  
$EndComp
Text Notes 1675 3825 0    60   ~ 0
P8
Text Notes 1700 1325 0    60   ~ 0
P9
NoConn ~ 2000 3100
NoConn ~ 2000 1600
$Comp
L GNDA #PWR041
U 1 1
P 2675 3525
F 0 "#PWR041" H 2675 3275 50  0001 C CNN
F 1 "GNDA" H 2675 3375 50  0000 C CNN
F 2 "" H 2675 3525 60  0000 C CNN
F 3 "" H 2675 3525 60  0000 C CNN
	1    2675 3525
	1    0    0    -1  
$EndComp
Wire Wire Line
	2675 3500 2675 3525
Connection ~ 2475 3500
Text Label 1375 5100 0    60   ~ 0
I1
Text Label 1375 5200 0    60   ~ 0
I2
Wire Wire Line
	1375 5200 1500 5200
Wire Wire Line
	1500 5100 1375 5100
NoConn ~ 2000 2000
NoConn ~ 2000 2200
NoConn ~ 2000 1800
NoConn ~ 1500 1800
NoConn ~ 1500 2000
$EndSCHEMATC
